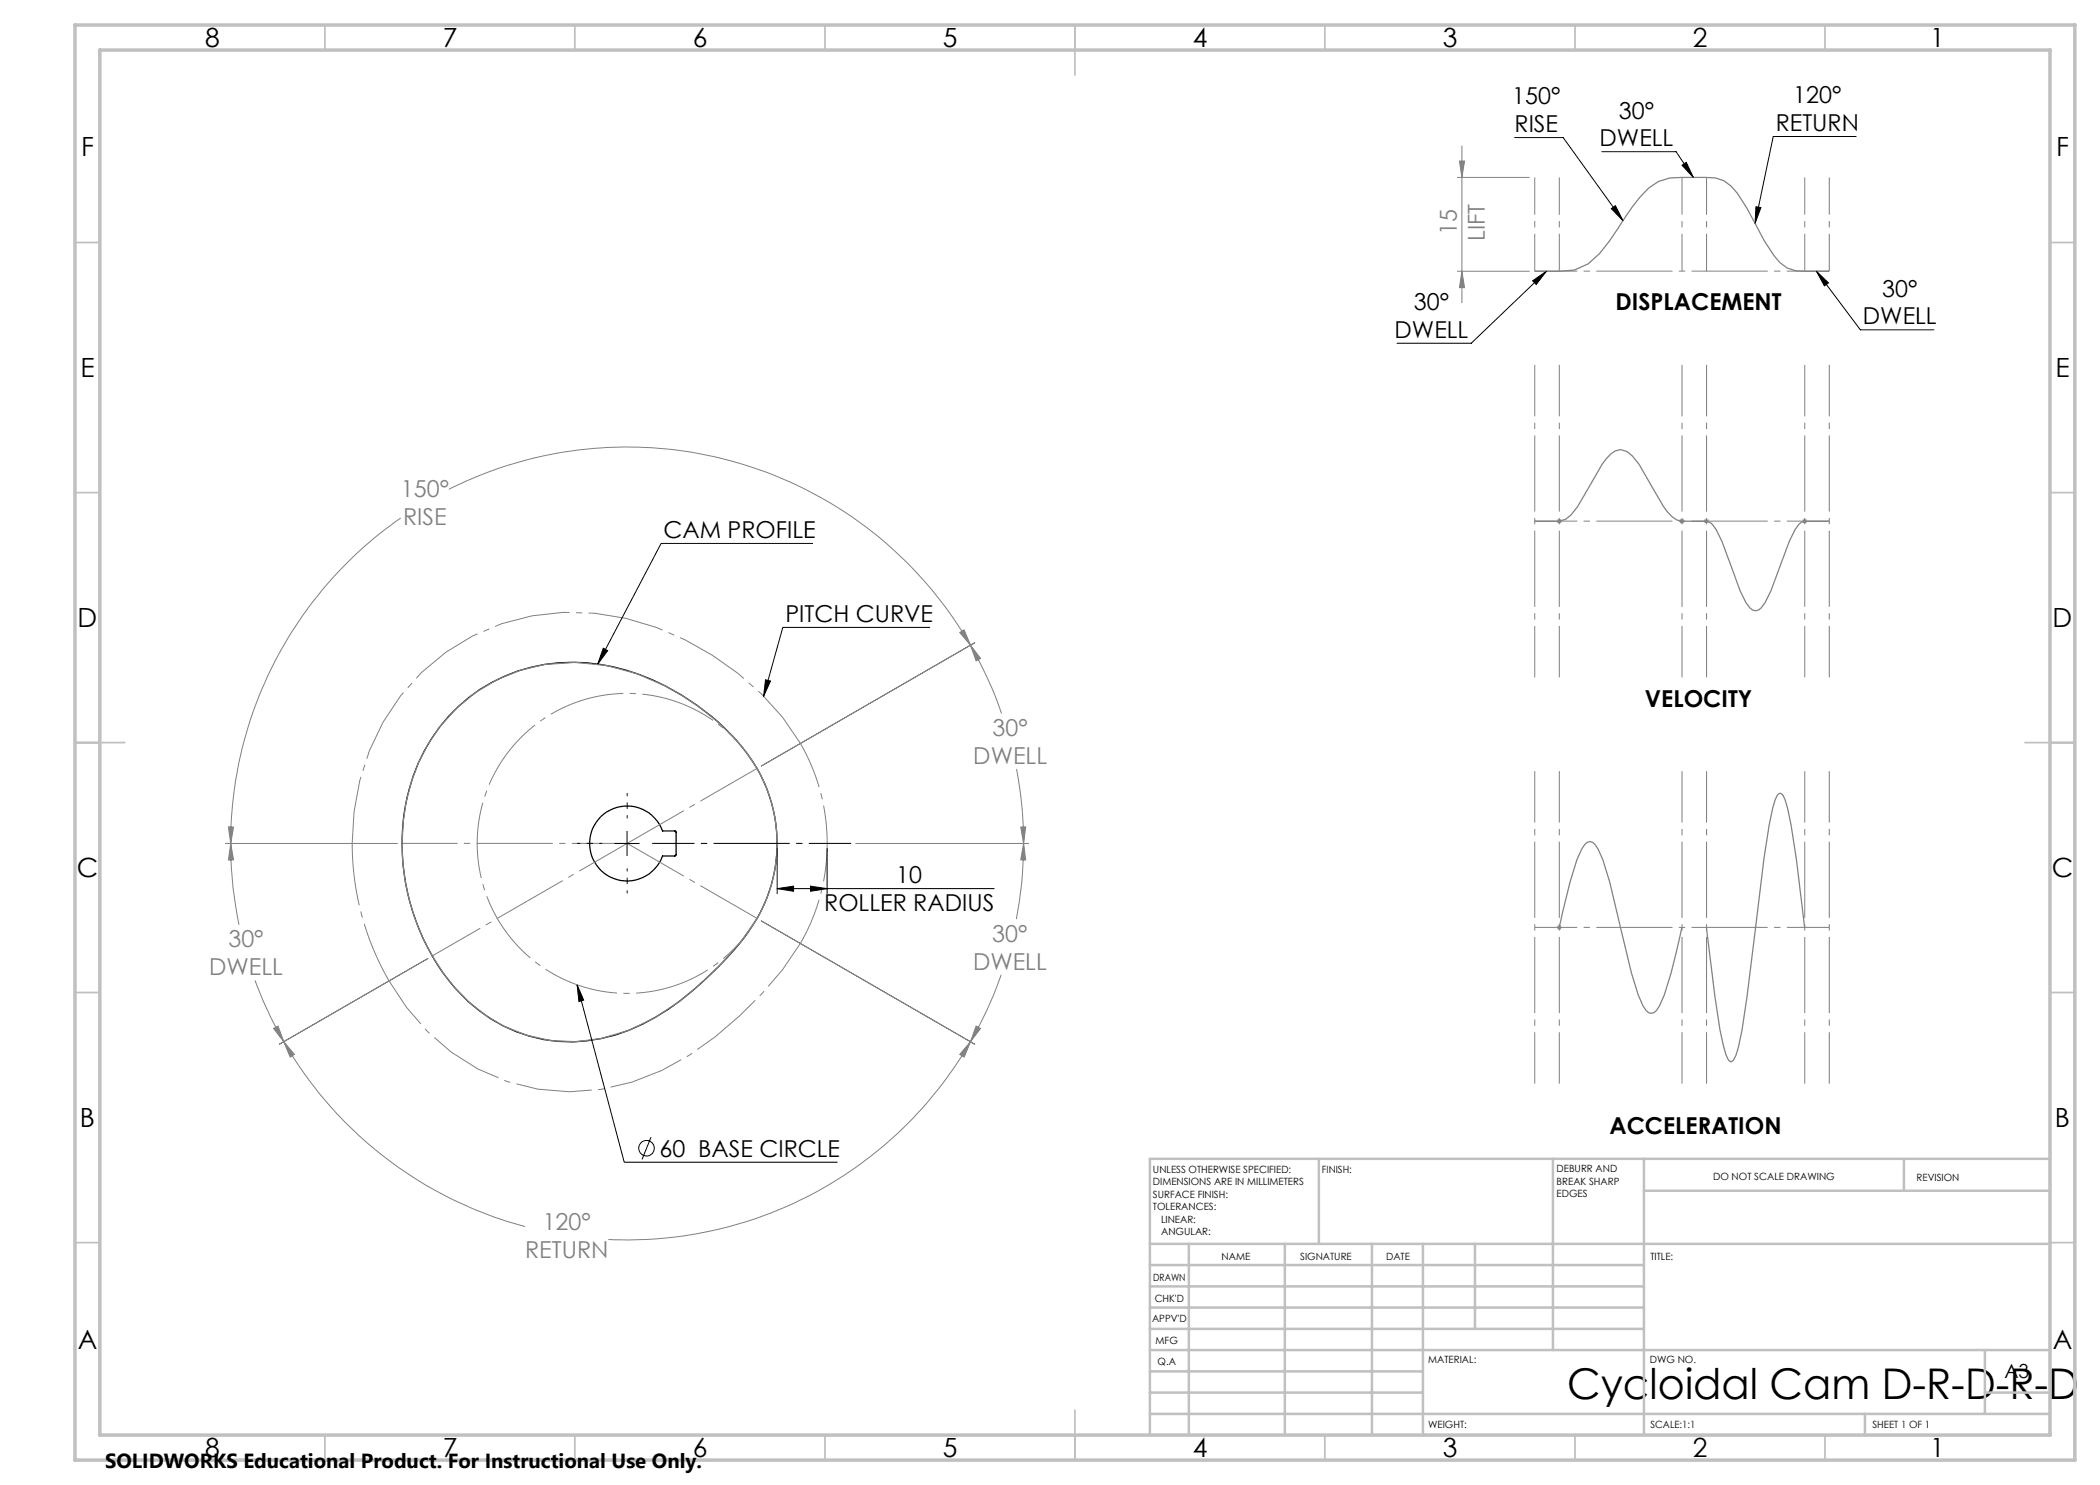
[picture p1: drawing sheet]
<svg xmlns="http://www.w3.org/2000/svg" width="420mm" height="297mm" viewBox="0 0 420 297" stroke-linecap="round" stroke-linejoin="round" font-family="sans-serif">
<path d="M91.7 141.3a34.2 34.2 0 0 1 33.6-7.2 46.4 46.4 0 0 1 26.1 19.6 30.3 30.3 0 0 1-3.6 35.2 71.9 71.9 0 0 1-16.6 14.5 31.4 31.4 0 0 1-30.6 1.8 37 37 0 0 1-16-17.5 43.5 43.5 0 0 1-.9-35.1 34.7 34.7 0 0 1 8-11.3zM120.2 163.3a7.5 7.5 0 0 1 12.3 2.9h2.5l.2 .2v4.7l-2.7 .1a7.5 7.5 0 0 1-11.1 3.8 7.5 7.5 0 0 1-1.2-11.7z" fill="none" stroke="#000" stroke-width=".25"/>
<g fill="none" stroke="#000" stroke-width=".2">
<path d="M302.9 27.5h9.7l12 16.6M320.4 30.3h14.8l3.5 5.2M336.4 33.1l.9-.6 1.4 3zM371.2 27.3h-16.6l-3.6 17.4M306.5 56.2l2.8-1.9-2.1 2.6zM309.3 54.3l-15 14.3h-14.9M322.3 41.7l.8-.6 1.5 3zM351.2 41.3l1 .2-1.2 3.2zM363.3 54.3l2.4 2.3-.8 .6zM363.3 54.3l8.8 11.7h14.7M162.6 108.7h-30.4l-12.6 24.1M120.6 129.6l.9 .5-1.9 2.7z"/>
<path d="M153.1 136l1 .2-1.4 3.1zM186 125.5h-29.4l-3.9 13.8M122.9 168.7h5M125.4 166.2v5M155.4 177.7l3.3-.5v1.1zM155.4 169.7v9M155.4 177.7h43.4M162.1 177.2l3.3 .5-3.3 .6zM165.4 169.7v9M115.4 197l1.3 3-.9 .3zM115.4 197l9.4 35.4h42.7M130.2 227.4l-1.8 4.5"/>
<circle cx="129.3" cy="229.7" r="1.55"/>
</g>
<g fill="none" stroke="#808080" stroke-width=".2">
<path d="M291.4 35.5h14.5M291.9 32.2h1l-.5 3.3zM292.4 29.1v31.5M291.4 54.3h14.5M292.4 54.3l.5 3.2h-1zM89.8 97.9a79.4 79.4 0 0 1 104.3 31.1M80.2 103.6a79.1 79.1 0 0 0-34.1 65.1M311.3 104.2h1M311.5 103.9l.7 .7M311.9 103.7v1M312.2 103.9l-.7 .7M335.9 104.2h1"/>
<path d="M336 103.9l.7 .7M336.4 103.7v1M336.7 103.9l-.7 .7M340.8 104.2h1M340.9 103.9l.8 .7M341.3 103.7v1M341.7 103.9l-.8 .7M360.4 104.2h1M360.6 103.9l.7 .7M360.9 103.7v1M361.3 103.9l-.7 .7M191.9 126.5l.9-.5 1.3 3z"/>
<path d="M194.1 129l2 2.7-.9 .5zM194.1 129a80.8 80.8 0 0 1 6.2 13.7M194.9 128.5l-42.6 24.7M203.3 153.8a80 80 0 0 1 1.4 14.9M45.1 168.7h34.3M45.7 165.4h1l-.6 3.3zM46.1 168.7l.6 3.3h-1zM46.1 168.7a80.3 80.3 0 0 0 1.7 16.3M171.2 168.7h34.5M204.2 165.4h.9l-.4 3.3zM204.7 168.7l.4 3.3h-.9zM204.7 168.7a77.5 77.5 0 0 1-1.4 15.1"/>
<path d="M51 196.1a80.9 80.9 0 0 0 5.8 12.2M85.6 191.7l-29.7 17.1M152.3 184.2l42.6 24.6M200.2 194.9a76.2 76.2 0 0 1-6.1 13.4M311.3 185.5h1M311.5 185.1l.7 .7M311.9 185v1M312.2 185.1l-.7 .7M54.7 205.7l.9-.5 1.2 3.1zM56.8 208.3l2.1 2.6-.9 .5zM56.8 208.3a79.3 79.3 0 0 0 48.2 37M194.1 208.3l-1.3 3.1-.9-.5z"/>
<path d="M194.1 208.3a79.2 79.2 0 0 1-72.4 39.6M195.2 205.2l.9 .5-2 2.6z"/>
</g>
<path d="M306.9 54.3h5l3-.3 2.7-1.2 2.3-2.1 1.9-2.4 1.7-2.5a39.6 39.6 0 0 1 6.2-8.2l2-1.3 2.3-.7 7.3-.1a6.5 6.5 0 0 1 6.2 3.1l1.9 3.1 3.4 6.4 2 3a6.4 6.4 0 0 0 6.1 3.2h4.9M306.9 104.2h5l1.2-.3 1.1-.9 1.3-1.7 4.9-8.5a5.4 5.4 0 0 1 3.7-2.9l1.3 .4 1.1 .9 1.3 1.6 4.9 8.5a5.4 5.4 0 0 0 3.7 2.9h4.9l.6 .2 .5 .4 .8 1.1 1.2 2.4 3.6 9.8 1.2 2.4 .8 1.1a1.4 1.4 0 0 0 2.2 0l.8-1.1 1.2-2.4 3.7-9.8 1.1-2.4 .8-1.1 .5-.4 .6-.2h4.9M91.3 141.6a33.7 33.7 0 0 1 30-8.5 48.5 48.5 0 0 1 27.8 17.1l2.3 3.5a30 30 0 0 1 0 30l-3.3 4.7a67.9 67.9 0 0 1-17.2 15.2 32.2 32.2 0 0 1-25.6 3.4 33.8 33.8 0 0 1-19.3-16.6 44.8 44.8 0 0 1-5.6-21.7 37.3 37.3 0 0 1 10.9-27.1zM311.9 185.5a148 148 0 0 1 3.5-13.6l.9-2.1 .7-.9a1.18 1.18 0 0 1 2 0l.6 .9 1 2.1 1.3 4.5 4.4 18.2 1.4 4.4 .9 2.2 .6 .9a1.22 1.22 0 0 0 2.1 0l.6-.9a60.8 60.8 0 0 0 3.5-11.2l1-4.5M341.3 185.5l1.7 13.7 1 6.8 1.2 5 .6 1.2 .4 .2 .4-.2 .6-1.2 1.2-5 1-6.8 3.4-27.4 1-6.8 1.2-5.1 .6-1.1 .4-.2 .4 .2 .6 1.1 1.2 5.1 1.1 6.8 1.6 13.7" fill="none" stroke="#808080" stroke-width=".25"/>
<path d="M154.1 159.9a30 30 0 0 0-50.2-12.1 30 30 0 0 0 13.8 49.9 30 30 0 0 0 36.8-36.3l-.4-1.5" fill="none" stroke="#808080" stroke-width=".2" stroke-dasharray="15.2 1.3 1.3 1.3" stroke-dashoffset="-.9" stroke-linecap="butt"/>
<path d="M160.1 148.7a54.7 54.7 0 0 0-23.1-20.7 47.5 47.5 0 0 0-36.7-3.3 44.4 44.4 0 0 0-29.5 37.7l-.4 6.3" fill="none" stroke="#808080" stroke-width=".2" stroke-dasharray="15.2 1.3 1.3 1.3" stroke-dashoffset="1.8" stroke-linecap="butt"/>
<path d="M77.8 196.2a43.9 43.9 0 0 0 23.6 20.1 42.1 42.1 0 0 0 36.5-5.3 80.8 80.8 0 0 0 18.6-17l3.6-5.3" fill="none" stroke="#808080" stroke-width=".2" stroke-dasharray="15.2 1.3 1.3 1.3" stroke-dashoffset="4.5" stroke-linecap="butt"/>
<path d="M160.1 188.7a40 40 0 0 0 0-40" fill="none" stroke="#808080" stroke-width=".2" stroke-dasharray="15.2 1.3 1.3 1.3" stroke-dashoffset="5.7" stroke-linecap="butt"/>
<path d="M70.4 168.7a55 55 0 0 0 7.4 27.5" fill="none" stroke="#808080" stroke-width=".2" stroke-dasharray="15.2 1.3 1.3 1.3" stroke-dashoffset="2.7" stroke-linecap="butt"/>
<path d="M125.4 168.7h-45M125.4 168.7l-38.9 22.5" fill="none" stroke="#808080" stroke-width=".2" stroke-dasharray="15.2 1.3 1.3 1.3" stroke-dashoffset="4.2" stroke-linecap="butt"/>
<path d="M125.4 168.7l26-15M151.4 183.7l-26-15" fill="none" stroke="#808080" stroke-width=".2" stroke-dasharray="15.2 1.3 1.3 1.3" stroke-dashoffset="2.1" stroke-linecap="butt"/>
<path d="M307 35.5v18.7M311.9 54.2v-18.7M336.4 54.2v-18.7M341.3 54.2v-18.7M360.9 54.2v-18.7M365.9 54.2v-18.7" fill="none" stroke="#808080" stroke-width=".2" stroke-dasharray="15.2 1.3 1.3 1.3" stroke-dashoffset="7.8" stroke-linecap="butt"/>
<path d="M307 54.2h58.9M307 104.2h58.9M307 185.5h58.9" fill="none" stroke="#808080" stroke-width=".2" stroke-dasharray="15.2 1.3 1.3 1.3" stroke-dashoffset="6.7" stroke-linecap="butt"/>
<path d="M307 73v62.5M311.9 73v62.5M336.4 73v62.5M341.3 73v62.5M360.9 73v62.5M365.9 73v62.5M307 154.2v62.5M311.9 154.2v62.5M336.4 154.2v62.5M341.3 154.2v62.5M360.9 154.2v62.5M365.9 154.2v62.5" fill="none" stroke="#808080" stroke-width=".2" stroke-dasharray="15.2 1.3 1.3 1.3" stroke-dashoffset="4.9" stroke-linecap="butt"/>
<path d="M120.4 168.7h-5M125.4 163.7v-5.1M125.4 173.7v5" fill="none" stroke="#000" stroke-width=".2" stroke-dasharray="15.2 1.3 1.3 1.3" stroke-dashoffset="14.6" stroke-linecap="butt"/>
<path d="M130.4 168.7h39.8" fill="none" stroke="#000" stroke-width=".2" stroke-dasharray="15.2 1.3 1.3 1.3" stroke-dashoffset="6.8" stroke-linecap="butt"/>
<g fill="none" stroke="#c0c0c0" stroke-width=".35">
<path d="M65 5v5M115 5v5M165 5v5M215 5v10M265 5v5M315 5v5M365 5v5M15 48.5h5M410 48.5h5M15 98.5h5M410 98.5h5M15 148.5h10"/>
<path d="M405 148.5h10M15 198.5h5M410 198.5h5M15 248.5h5M410 248.5h5M65 287v5M115 287v5M165 287v5M215 282v10M265 287v5M315 287v5M365 287v5"/>
</g>
<g fill="none" stroke="#c0c0c0" stroke-width=".5">
<path d="M263.8 231.8v17M310.6 231.8v38.2M328.8 231.8v55.2M328.8 238.2h81.2M380.8 231.8v6.4M410 231.8h-180v55.2M230 248.8h180M230 257.3h98.8M230 253h98.8M237.8 248.8v38.2M257 248.8v38.2M274.4 248.8v38.2"/>
<path d="M284.6 248.8v38.2M295 248.8v17M230 265.8h98.8M230 261.5h98.8M230 278.5h54.6M230 274.3h54.6M230 270h180M397 278.5h13M397 270v12.8M230 282.8h180M373 282.8v4.2"/>
</g>
<path d="M15 5h400v287h-400zM20 10h390v277h-390z" fill="none" stroke="#c0c0c0" stroke-width=".7"/>
<path d="M162.1 177.2l3.3 .5-3.3 .6zM155.4 177.7l3.3-.5v1.1z" fill="#000"/>
<path d="M204.2 165.4h.9l-.4 3.3zM194.1 129l2 2.7-.9 .5zM191.9 126.5l.9-.5 1.3 3zM45.7 165.4h1l-.6 3.3zM46.1 168.7l.6 3.3h-1zM54.7 205.7l.9-.5 1.2 3.1zM56.8 208.3l2.1 2.6-.9 .5zM194.1 208.3l-1.3 3.1-.9-.5zM195.2 205.2l.9 .5-2 2.6zM204.7 168.7l.4 3.3h-.9z" fill="#808080"/>
<g fill="#000">
<path d="M306.5 56.2l2.8-1.9-2.1 2.6zM322.3 41.7l.8-.6 1.5 3zM336.4 33.1l.9-.6 1.4 3zM351.2 41.3l1 .2-1.2 3.2zM363.3 54.3l2.4 2.3-.8 .6z"/>
<path d="M153.1 136l1 .2-1.4 3.1zM120.6 129.6l.9 .5-1.9 2.7zM115.4 197l1.3 3-.9 .3z"/>
</g>
<path d="M291.9 32.2h1l-.5 3.3zM292.4 54.3l.5 3.2h-1z" fill="#808080"/>
<text font-size="8.5" x="313.4" y="279.7">Cycloidal Cam D-R-D-R-D</text>
<g font-size="5.3">
<text x="41" y="9.5">8</text>
<text x="88.5" y="9.5">7</text>
<text x="138.5" y="9.5">6</text>
<text x="188.5" y="9.5">5</text>
<text x="238.5" y="9.5">4</text>
<text x="288.5" y="9.5">3</text>
<text x="338.5" y="9.5">2</text>
<text x="386" y="9.5">1</text>
<text x="16.2" y="31.2">F</text>
<text x="411.2" y="31.2">F</text>
<text x="16.1" y="75.5">E</text>
<text x="411.1" y="75.5">E</text>
<text x="15.5" y="125.5">D</text>
<text x="410.5" y="125.5">D</text>
<text x="15.4" y="175.5">C</text>
<text x="410.4" y="175.5">C</text>
<text x="16" y="225.5">B</text>
<text x="411" y="225.5">B</text>
<text x="15.5" y="269.7">A</text>
<text x="410.5" y="269.7">A</text>
<text x="41" y="291.5">8</text>
<text x="88.5" y="291.5">7</text>
<text x="138.5" y="291.5">6</text>
<text x="188.5" y="291.5">5</text>
<text x="238.5" y="291.5">4</text>
<text x="288.5" y="291.5">3</text>
<text x="338.5" y="291.5">2</text>
<text x="386" y="291.5">1</text>
</g>
<g font-size="4.7">
<text x="302.5" y="20.9">150°</text>
<text x="323.8" y="23.7">30°</text>
<text x="358.7" y="20.7">120°</text>
<text x="302.9" y="26.4">RISE</text>
<text x="319.9" y="29.3">DWELL</text>
<text x="355.1" y="26.2">RETURN</text>
<text x="376.5" y="59.3">30°</text>
<text x="282.8" y="62">30°</text>
<text x="323.1" y="62.1">DISPLACEMENT</text>
<text x="372.6" y="64.9">DWELL</text>
<text x="278.9" y="67.5">DWELL</text>
<text x="132.7" y="107.6">CAM PROFILE</text>
<text x="157.1" y="124.4">PITCH CURVE</text>
<text x="329" y="141.4">VELOCITY</text>
<text x="179.3" y="176.7">10</text>
<text x="164.8" y="182.2">ROLLER RADIUS</text>
<text x="321.9" y="226.7">ACCELERATION</text>
<text x="131.9" y="231.3">60 BASE CIRCLE</text>
</g>
<g font-size="4.7" fill="#808080">
<text x="291.4" y="47.1" transform="rotate(-90 291.4 47.1)">15</text>
<text x="296.9" y="48.2" transform="rotate(-90 296.9 48.2)">LIFT</text>
<text x="80.2" y="99.5">150°</text>
<text x="80.6" y="105">RISE</text>
<text x="198.5" y="147.2">30°</text>
<text x="194.7" y="152.8">DWELL</text>
<text x="45.7" y="189.5">30°</text>
<text x="198.5" y="188.4">30°</text>
<text x="41.8" y="195">DWELL</text>
<text x="194.6" y="193.9">DWELL</text>
<text x="105" y="251.6">RETURN</text>
<text x="108.5" y="246">120°</text>
</g>
<text font-size="4.1" x="21" y="293.7">SOLIDWORKS Educational Product. For Instructional Use Only.</text>
<text font-size="3.9" x="400.9" y="275.5">A3</text>
<g font-size="2">
<text x="230.6" y="234.6">UNLESS OTHERWISE SPECIFIED:</text>
<text x="230.6" y="237.1">DIMENSIONS ARE IN MILLIMETERS</text>
<text x="230.6" y="239.6">SURFACE FINISH:</text>
<text x="264.4" y="234.6">FINISH:</text>
<text x="311.3" y="234.5">DEBURR AND</text>
<text x="311.3" y="237">BREAK SHARP</text>
<text x="311.3" y="239.5">EDGES</text>
<text x="342.6" y="236">DO NOT SCALE DRAWING</text>
<text x="383.3" y="236.2">REVISION</text>
<text x="230.6" y="242.1">TOLERANCES:</text>
<text x="232.2" y="244.6">LINEAR:</text>
<text x="232.2" y="247.1">ANGULAR:</text>
<text x="244.3" y="252">NAME</text>
<text x="260" y="251.9">SIGNATURE</text>
<text x="277.2" y="251.9">DATE</text>
<text x="330.1" y="251.9">TITLE:</text>
<text x="230.6" y="256.1">DRAWN</text>
<text x="230.9" y="260.3">CHK'D</text>
<text x="230.4" y="264.4">APPV'D</text>
<text x="231.1" y="268.8">MFG</text>
<text x="231.5" y="273">Q.A</text>
<text x="285.6" y="272.5">MATERIAL:</text>
<text x="330" y="272.5">DWG NO.</text>
<text x="285.6" y="285.5">WEIGHT:</text>
<text x="330.1" y="285.6">SCALE:1:1</text>
<text x="374.5" y="285.6">SHEET 1 OF 1</text>
</g>
</svg>
